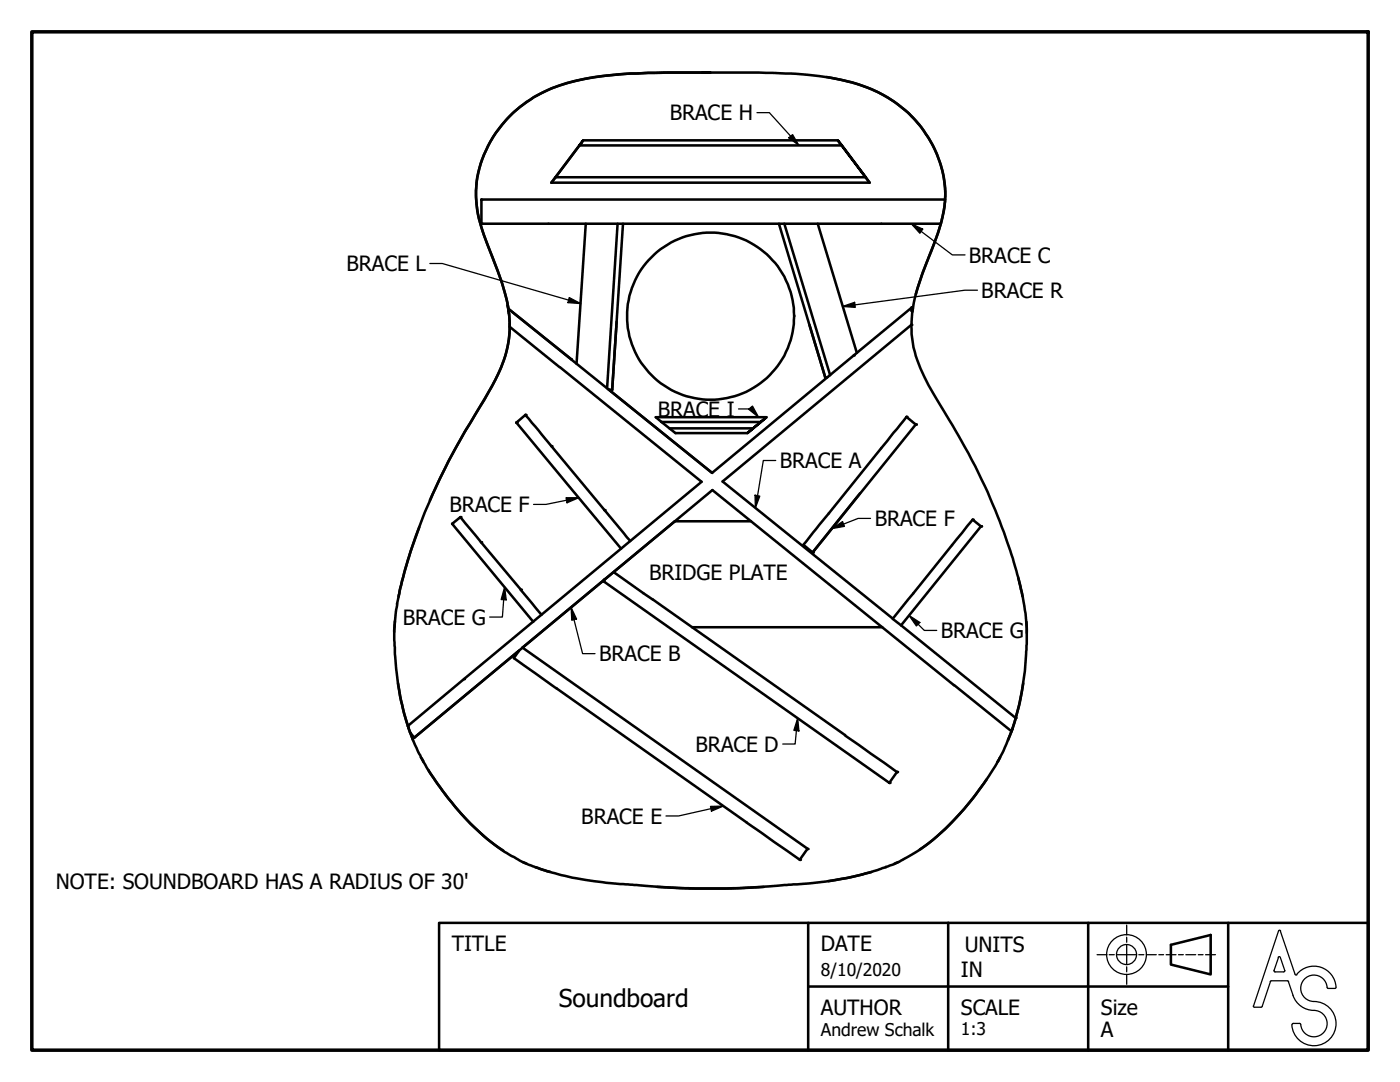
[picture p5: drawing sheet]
<svg xmlns="http://www.w3.org/2000/svg" width="279mm" height="216mm" viewBox="0 0 279 216" stroke-linecap="round" stroke-linejoin="round" font-family="sans-serif">
<!-- layer: Visible (ANSI) -->
<g fill="none" stroke="#000" stroke-width=".51">
<path d="M140.2 14.5h1.6h-11.4a70.3 70.3 0 0 0-17.3 2.1 24.3 24.3 0 0 0-18 19.8 24.2 24.2 0 0 0 2.3 12.7l1 2.4a36.3 36.3 0 0 1 3.3 13.1 27.1 27.1 0 0 1-4.9 14.8l-.7 1.2a153.1 153.1 0 0 0-10.3 19.2M165 15.4a31.3 31.3 0 0 1 14.2 5.4 22.7 22.7 0 0 1 9.4 19.5l-.3 2.1a43.4 43.4 0 0 1-3.3 9.9l-.9 2.1-1.3 4.3M110 36.4h63.5M110.9 35.4h61.9M110.9 35.4l-.9 1M115.6 29l.8-1-6.4 8.4M115.6 29h52.4M115.6 29l-4.7 6.4M116.4 28h50.8M172.8 35.4l-5.6-7.4 6.3 8.4M172.8 35.4l.7 1M188.6 39.8a22.8 22.8 0 0 0-7.1-17.1 28.4 28.4 0 0 0-15.8-7.2 154.2 154.2 0 0 0-23.9-1h-11.2a71.5 71.5 0 0 0-17.1 2 24.4 24.4 0 0 0-18.4 19.8 24.3 24.3 0 0 0 2.2 12.5l.7 1.8a43.2 43.2 0 0 1 3.5 11.4l-.2-1"/>
<path d="M188.6 39.8l-.3 2.4-.5 2.4M188.6 39.8h-92.5v4.8h91.7M116.9 44.6l-1.8 28M123.3 44.6l-2.1 32.9M156.5 44.6l9.2 30.3M163.2 44.6l7.8 25.8M187.8 44.6l-4.5 12.4-.7 2.2-.5 3.1M101.5 62l.2 3.2 38.3 30.9-58.6 48.7 .1 .4M101.5 62l.2-.2 12.4 9.9M101.5 62l.1 .7M101.7 64.5a23.8 23.8 0 0 1-3.5 12.6l-1.6 2.7a123.6 123.6 0 0 0-16.5 36.8l-.5 2.4M161.5 64.8l3.2 10.6 .5-.2"/>
<path d="M181.9 64.8a21.1 21.1 0 0 0 2.6 10.4l1.7 3.3a144.1 144.1 0 0 1 13.7 26.6 71.2 71.2 0 0 1 4.9 18.7l.1 1.5a64.6 64.6 0 0 1-1.9 16.9l-.3 1.1M181.9 64.8l-37.7 31.3 34 27.3 15.9-19.7M182 61.3l.2 .4-.3 3.1M182 61.3l-.1 .7M182 61.3l-39.9 33.1-20.6-16.7 .7 .1 .9-13.6M132 84.2l2.8 2.2h14.4M132 84.2h19.8M133.6 85.5h16.7M149.2 86.4l3.8-3.2zM153 83.2h-22.1l1.1 1M180.9 83.2l-20.6 25.5 1.9 1.5 9.4-11.8M79.6 119a35.4 35.4 0 0 0-.8 10.1 54.3 54.3 0 0 0 2.7 16.1"/>
<path d="M83.7 105.2a77.3 77.3 0 0 0-4.1 13.5v.3M90.2 104.5l1.7-1.3 12 14.5M103.9 117.7l4.2 5M120.4 116l.2-.3-16.3 13.5 56.9 40.2M125.8 107.9l-21-25.1-1.7 1.5 20.9 25.2M128.4 118.4l50.6 35.7M149.9 104h-15.2l7.5-6.2 59.7 48.1 .2-.5M203.2 115.3l.9 3.7M78.8 124l-.1 2.1M79.2 120.5h.1M79.4 136.3a46.7 46.7 0 0 0 3 11.4M138.1 125.2h38"/>
<path d="M179.8 124.8l22.9 18.5M204.2 136.3a53.3 53.3 0 0 1-3 11.4M204.9 124.1v2.2M81.5 145.2l.4 1M81.9 146.2l.9 2.4 1.1 2.1a41.9 41.9 0 0 0 5 7.8 41.4 41.4 0 0 0 13.8 12.6 38.5 38.5 0 0 0 12.4 4.2 174.8 174.8 0 0 0 16.7 1.7 194.5 194.5 0 0 0 28.8-.7 55.7 55.7 0 0 0 18.9-4.3l.6-.4a39.3 39.3 0 0 0 12.4-10.2 64.7 64.7 0 0 0 6.6-9.4M81.9 146.2l.8 1 20.9-17.3-1 1.4 57 40.3 1.6-2.2M84 151.1l.5 .9M85.5 153.6a55.8 55.8 0 0 0 14.1 15.6l.9 .5M196.9 155.5a53 53 0 0 1-13.3 14M199.6 151.1l-.5 .9M202.1 145.4l-1.8 4.4-1.2 2.2M202.7 143.3l-.6 2.1"/>
<path d="M104.3 172l.8 .3M106.9 173l2.9 1M131.1 177a179.4 179.4 0 0 0 21.4 0M173.9 174l-4.9 1.2-3.6 .6M176.8 173h.1M179.3 172l-.9 .4"/>
<circle cx="141.8" cy="63.1" r="16.7"/>
</g>
<g fill="#000">
<circle cx="96.1" cy="39.9" r=".25"/>
<circle cx="96.1" cy="44.6" r=".25"/>
<circle cx="170.4" cy="70.9" r=".25"/>
<circle cx="181.9" cy="64.8" r=".25"/>
<circle cx="182" cy="61.3" r=".25"/>
<circle cx="103.1" cy="84.3" r=".25"/>
<circle cx="104.8" cy="82.8" r=".25"/>
<circle cx="110" cy="89" r=".25"/>
<circle cx="180.9" cy="83.2" r=".25"/>
<circle cx="182.8" cy="84.7" r=".25"/>
<circle cx="90.2" cy="104.5" r=".25"/>
<circle cx="91.9" cy="103.2" r=".25"/>
<circle cx="96" cy="108.2" r=".25"/>
<circle cx="103.9" cy="117.7" r=".25"/>
<circle cx="120.4" cy="116" r=".25"/>
<circle cx="120.7" cy="101.8" r=".25"/>
<circle cx="162.2" cy="110.2" r=".25"/>
<circle cx="194.1" cy="103.7" r=".25"/>
<circle cx="195.8" cy="105" r=".25"/>
<circle cx="92.6" cy="135.5" r=".25"/>
<circle cx="82.7" cy="147.2" r=".25"/>
<circle cx="177.5" cy="156.2" r=".25"/>
<circle cx="179" cy="154.1" r=".25"/>
<circle cx="202.7" cy="143.3" r=".25"/>
<circle cx="159.6" cy="171.6" r=".25"/>
<circle cx="161.2" cy="169.4" r=".25"/>
</g>
<!-- layer: Border (ANSI) -->
<path d="M6.3 6.3h266.7v203.2h-266.7z" fill="none" stroke="#000" stroke-width=".7"/>
<!-- layer: Sketch Geometry (ANSI) -->
<g fill="none" stroke="#000" stroke-width=".25">
<path d="M218.9 190.5h2M221.4 190.5h1M222.9 190.5h3.9M224.9 188.5v4M224.9 184.6v2M224.9 187v1M224.9 192.9v1M224.9 194.4v2M227.3 190.5h1M228.8 190.5h2M231.3 190.5h.9M232.7 190.5h2"/>
<path d="M235.2 190.5h1M236.7 190.5h1.9M239.1 190.5h1M240.6 190.5h2M253.6 195.8l-1.7 5M253.7 195.7l-.2 .2M253.7 195.7h3.2M254.3 193.6l.2 .3h1.7M255.1 191l.2-.1 .2 .1M255.1 191.1l-.8 2.6M255.1 185.8l-4.9 14.9M255.5 185.8l2.9 8.6"/>
<path d="M255.5 191.1l.9 2.6M255.6 185.8l-.2-.2-.2 .2M256.4 193.6l-.2 .3M257 195.7l.2 .2M257.1 195.8a8.3 8.3 0 0 0 2 4.6 5 5 0 0 0 3.7 1.3 2.64 2.64 0 0 1 2 2.9 2.64 2.64 0 0 1-2.6 2.3 2.64 2.64 0 0 1-2.6-2.4M258.5 194.4l.1 .2 .2-.1M258.8 194.4a4.4 4.4 0 0 1 4.9-1.4 4.4 4.4 0 0 1 2.9 4.2h-.2M264.9 197a2.64 2.64 0 0 0-2.8-2.4 2.64 2.64 0 0 0-2.5 2.7 2.64 2.64 0 0 0 2.6 2.5 4.4 4.4 0 0 1 4.4 4.4 4.4 4.4 0 0 1-4.2 4.5 4.4 4.4 0 0 1-4.6-4.2M264.9 197l.2 .2M265 197.2h1.4M250.1 200.7l.1 .2 .2 .1h1.3l.2-.2M258.1 204.2h1.3"/>
<path d="M258.1 204.2l-.2 .2M259.4 204.2l.2 .2"/>
<circle cx="224.8" cy="190.5" r="4"/>
<circle cx="224.8" cy="190.5" r="2"/>
</g>
<!-- layer: Title (ANSI) -->
<path d="M161.3 184.1h-73.7v25.4h73.7M161.3 196.8h83.8M189.2 184.1v25.4h83.8v-25.4h-55.8v25.4M189.2 184.1h-27.9v25.4h27.9M189.2 184.1h28M233.7 188.5l7.9-1.9v7.8l-7.9-1.9zM245.1 184.1v25.4" fill="none" stroke="#000" stroke-width=".51"/>
<!-- layer: Sketch Geometry (ANSI) -->
<path d="M124.3 44.6l-2.1 33.2M155.4 44.6l9.3 30.8M101.7 61.8l40.4 32.6M180.9 83.2l1.9 1.5-20.6 25.5M90.2 104.5l16.2 19.6M120.4 116l57.1 40.2 1.5-2.1M122.5 114.2l5.9 4.2M134.7 104l-52 43.2M194.1 103.7l1.7 1.3-16 19.8-1.6-1.3" fill="none" stroke="#000" stroke-width=".51"/>
<!-- layer: Symbol (ANSI) -->
<g fill="none" stroke="#000" stroke-width=".25">
<path d="M151.1 22.5h2.4l5.9 6.5M157.4 27.5l.8-.6 1.2 2.1zM85.8 52.6h2.5l27.6 8M113.6 59.4l2.3 1.2-2.6-.2zM181.9 44.6l2.2 1.1-.5 .8zM181.9 44.6l8.2 6.3h2.5M195.1 57.9h-2.6l-24.4 3.3M168.1 61.2l2.5-.9 .1 1zM113 99.3h2.5l-2.3 1zM115.5 99.3l-6.5 1.3h-2.5M147.4 81.6h2.6l-.2-.3 1.6 1.9M149.4 81.7l.8-.7 1.2 2.2z"/>
<path d="M150.7 98.8l.9 .2-.9 2.3zM154.8 91.9h-2.5l-1.6 9.4M100.7 117.2l.3 2.5-1-.1zM100.7 117.2l-.4 5.9h-2.6M166.1 105.5l2-1.4 .4 .9zM173.7 103.4h-2.4l-5.2 2.1M114 121.2l1.1 2.3-1 .3zM114 121.2l2.3 9.2h2.4M181.4 122.8l2.2 1.4-.7 .7zM181.4 122.8l3.1 3h2.4M159.2 143.3l.2 2.6-1-.2zM159.2 143.3l-.5 5.2h-2.5"/>
<path d="M141.8 160.9l2.5-.1-2.3 1.1zM144.3 160.8l-8.9 2h-2.5"/>
</g>
<g fill="#000">
<path d="M157.4 27.5l.8-.6 1.2 2.1z" fill-rule="evenodd"/>
<path d="M181.9 44.6l2.2 1.1-.5 .8z" fill-rule="evenodd"/>
<path d="M113.6 59.4l2.3 1.2-2.6-.2z" fill-rule="evenodd"/>
<path d="M168.1 61.2l2.5-.9 .1 1z" fill-rule="evenodd"/>
<path d="M149.4 81.7l.8-.7 1.2 2.2z" fill-rule="evenodd"/>
<path d="M150.7 98.8l.9 .2-.9 2.3z" fill-rule="evenodd"/>
<path d="M100.7 117.2l.3 2.5-1-.1z" fill-rule="evenodd"/>
<path d="M113 99.3h2.5l-2.3 1z" fill-rule="evenodd"/>
<path d="M166.1 105.5l2-1.4 .4 .9z" fill-rule="evenodd"/>
<path d="M114 121.2l1.1 2.3-1 .3z" fill-rule="evenodd"/>
<path d="M181.4 122.8l2.2 1.4-.7 .7z" fill-rule="evenodd"/>
<path d="M159.2 143.3l.2 2.6-1-.2z" fill-rule="evenodd"/>
<path d="M141.8 160.9l2.5-.1-2.3 1.1z" fill-rule="evenodd"/>
</g>
<text font-size="4.9" x="111.5" y="201">Soundboard</text>
<g font-size="4.2">
<text x="133.7" y="24">BRACE H</text>
<text x="193.4" y="52.4">BRACE C</text>
<text x="69.2" y="54.1">BRACE L</text>
<text x="195.8" y="59.4">BRACE R</text>
<text x="131.3" y="83.1">BRACE I</text>
<text x="155.6" y="93.4">BRACE A</text>
<text x="89.7" y="102.2">BRACE F</text>
<text x="174.6" y="105">BRACE F</text>
<text x="129.5" y="115.6">BRIDGE PLATE</text>
<text x="80.4" y="124.7">BRACE G</text>
<text x="119.6" y="132">BRACE B</text>
<text x="187.8" y="127.3">BRACE G</text>
<text x="138.8" y="150">BRACE D</text>
<text x="116" y="164.3">BRACE E</text>
<text x="11.1" y="177.4">NOTE: SOUNDBOARD HAS A RADIUS OF 30'</text>
<text x="90.2" y="189.7">TITLE</text>
<text x="163.8" y="189.7">DATE</text>
<text x="192.5" y="190">UNITS</text>
<text x="191.8" y="195">IN</text>
<text x="163.8" y="202.5">AUTHOR</text>
<text x="191.8" y="202.5">SCALE</text>
<text x="219.7" y="202.5">Size</text>
<text x="219.7" y="206.9">A</text>
</g>
<g font-size="3.5">
<text x="163.8" y="194.7">8/10/2020</text>
<text x="163.8" y="206.6">Andrew Schalk</text>
<text x="191.8" y="206.6">1:3</text>
</g>
</svg>
